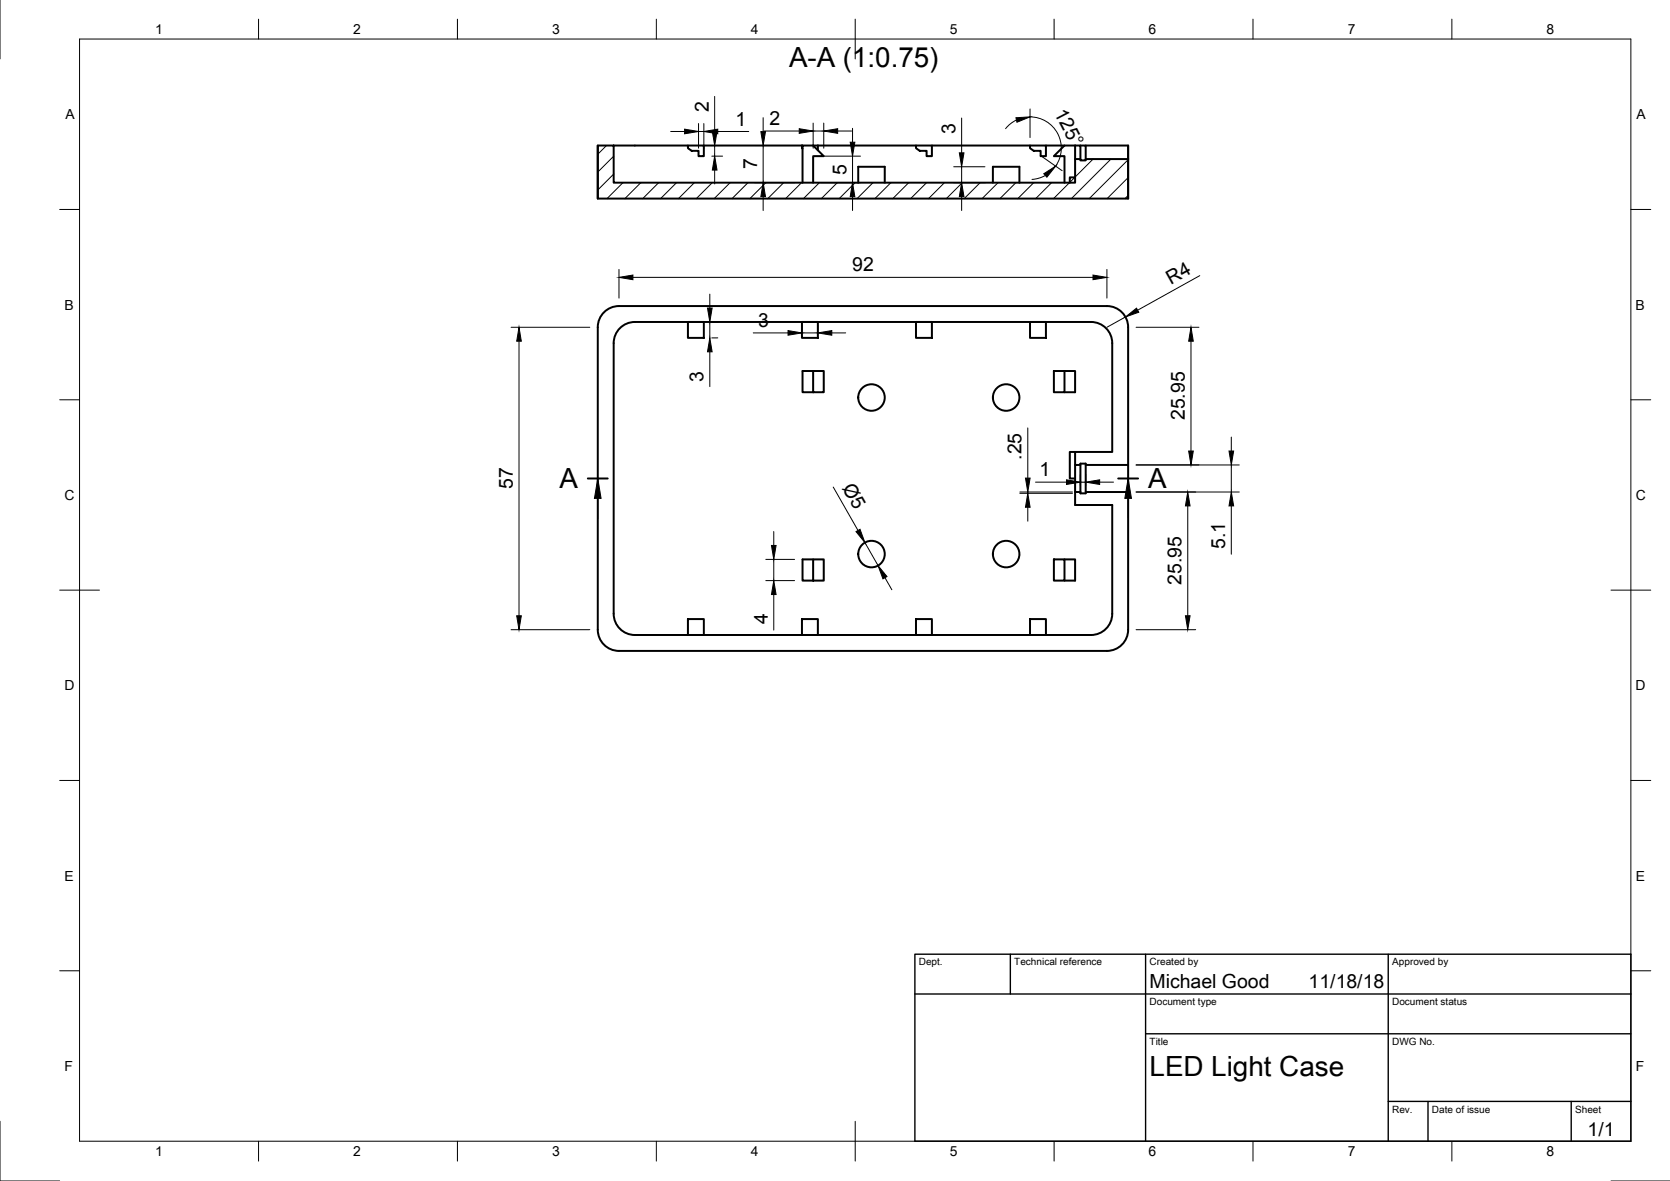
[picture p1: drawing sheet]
<svg xmlns="http://www.w3.org/2000/svg" width="420mm" height="297mm" viewBox="0 0 420 297" stroke-linecap="round" stroke-linejoin="round" font-family="sans-serif">
<!-- layer: Visible -->
<g fill="none" stroke="#000" stroke-width=".5">
<path d="M150.4 36.6h4v9.3h116.1v-5.9h1.3v.3h1.4v-.3h10.6v10h-133.4zM150.4 36.6v13.4M154.4 36.6h18.7M173.1 36.6h4v2.7h-1.4v-1.4h-1.7l-.9-.6zM177.1 36.6h24.8M201.8 36.6l.1 .8M204.6 36.6l2.7 2.7h-2.7v6.6M204.6 36.6h-2.7v9.3M204.6 36.6h25.9M205.8 36.6v1.2M230.5 36.6h4v2.7h-1.4v-1.4h-1.7l-.9-.6zM234.5 36.6h24.6"/>
<path d="M259.1 36.6h4v2.7h-1.3v-1.4h-1.7l-1-.6zM263.1 36.6h4.7M270.5 36.6v3.4M270.5 36.6h1.3v3.4M270.5 36.6h-2.7l-2.7 2.7h2.7v6.6M271.8 36.6h1.4v3.4M273.2 36.6h10.6v3.4M283.8 36.6v13.4M215.9 45.9v-4h6.7v4M249.8 45.9v-4h6.7v4M270.5 44.6h-1.3v1.3M159.7 81h114.8"/>
<path d="M159.7 81a5.3 5.3 0 0 0-5.3 5.3v68.1a5.3 5.3 0 0 0 5.3 5.3h114.8a5.3 5.3 0 0 0 5.3-5.3v-27.4h-9.3v-3.3M173.1 81h4v4h-4zM201.8 81h4v4h-4zM204.6 93.3h2.7v5.3h-2.7zM204.6 93.3h-2.7v5.3h2.7M230.5 81h4v4h-4zM259.1 81h4v4h-4zM265.1 93.3h2.7v5.3h-2.7zM267.8 93.3h2.7v5.3h-2.7M274.5 81a5.3 5.3 0 0 1 5.3 5.3v27.4h-9.3M270.5 113.7h-1.3v6.6h1.3M270.5 113.7v3.2"/>
<path d="M271.8 116.6h1.4v7.5h-1.4zM271.8 116.9h-1.3v6.8h1.3M273.2 116.9h10.6v6.8h-10.6M283.8 116.9v-34.6a5.3 5.3 0 0 0-5.3-5.3h-122.8a5.3 5.3 0 0 0-5.3 5.3v76.1a5.3 5.3 0 0 0 5.3 5.3h122.8a5.3 5.3 0 0 0 5.3-5.3v-34.7M173.1 155.7h4v4h-4zM201.8 155.7h4v4h-4zM204.6 140.7h2.7v5.3h-2.7zM204.6 140.7h-2.7v5.3h2.7M230.5 155.7h4v4h-4zM259.1 155.7h4v4h-4zM265.1 140.7h2.7v5.3h-2.7zM267.8 140.7h2.7v5.3h-2.7"/>
<circle cx="219.3" cy="100" r="3.3"/>
<circle cx="253.1" cy="100" r="3.3"/>
<circle cx="219.3" cy="139.4" r="3.3"/>
<circle cx="253.1" cy="139.4" r="3.3"/>
</g>
<!-- layer: Border -->
<g fill="none" stroke="#000" stroke-width=".25">
<path d="M0 0v14.8M20 9.8h390.3v277.2h-390.3zM65 4.8v5M115.1 4.8v5M165.1 4.8v5M215.2 4.8v10M265.2 4.8v5M315.2 4.8v5M365.3 4.8v5M15 52.7h5M410.3 52.7h5M15 100.6h5"/>
<path d="M410.3 100.6h5M15 148.4h10M405.3 148.4h10M15 196.3h5M410.3 196.3h5M15 244.2h5M410.3 244.2h5M0 282v15h15M65 287v5M115.1 287v5M165.1 287v5M215.2 282v10"/>
<path d="M265.2 287v5M315.2 287v5M365.3 287v5M405.3 297h14.9"/>
</g>
<!-- layer: TitleBlock -->
<path d="M230.2 240h180.1v47h-180.1zM254.2 240v10M288.2 240v47M349.3 240v47M230.2 250h180.1M288.2 260h122.1M349.3 277h61M359.3 277v10M395.3 277v10" fill="none" stroke="#000" stroke-width=".35"/>
<!-- layer: Hatching -->
<g fill="none" stroke="#000" stroke-width=".25">
<path d="M152.6 36.6l-2.2 2.2M154.4 39.3l-4 4M154.4 43.8l-4 4M156.7 45.9l-4 4M161.2 45.9l-4 4M165.7 45.9l-4 4M170.2 45.9l-4 4M174.7 45.9l-4 4M179.2 45.9l-4 4M183.7 45.9l-4 4M188.2 45.9l-4 4M192.7 45.9l-4 4"/>
<path d="M197.2 45.9l-4 4M201.7 45.9l-4 4M206.2 45.9l-4 4M210.7 45.9l-4.1 4M215.1 45.9l-4 4M219.6 45.9l-4 4M224.1 45.9l-4 4M228.6 45.9l-4 4M233.1 45.9l-4 4M237.6 45.9l-4 4M242.1 45.9l-4 4M246.6 45.9l-4 4"/>
<path d="M251.1 45.9l-4 4M255.6 45.9l-4 4M260.1 45.9l-4 4M264.6 45.9l-4 4M269.1 45.9l-4 4M270.4 44.6l-1.2 1.3M270.5 40h.1M275 40l-4.5 4.5M279.5 40l-9.9 9.9M283.8 40.2l-9.7 9.7M283.8 44.7l-5.3 5.2M283.8 49.2l-.8 .7"/>
</g>
<!-- layer: Annotations -->
<path d="M147.9 120.3h5M281.3 120.3h5" fill="none" stroke="#000" stroke-width=".5"/>
<path d="M150.4 125.3v5.1M283.8 125.3v5.1" fill="none" stroke="#000" stroke-width=".25"/>
<path d="M150.4 120.3l.8 5h-1.6zM283.8 120.3l.9 5h-1.7z" fill="#000" stroke="#000" stroke-width=".25"/>
<!-- layer: Dimensions -->
<g fill="none" stroke="#000" stroke-width=".25">
<path d="M168.7 33.1h3.5M175.7 31.1v6.2M175.7 33.1h1.4M177.1 31.1v6.2M179.1 36.6h2.7M179.1 39.3h2.7M179.8 24.3v8.8M179.8 36.6v2.7M180.6 33.1h7.8M190 36.6h9.9M192 29.6v3.5M192 36.6v9.3"/>
<path d="M192.2 33h8.9M204.6 31v6.3M204.6 33h2.7M206.6 39.3h9.9M207.3 31v6.3M210.8 33h3.5M214.5 32.3v3.5M214.5 39.3v6.6M241.9 29.7v8.7M255.7 30.2l-1.5 .9-1.2 1.3M259.1 27.4v7.2M259.1 29.4a7.9 7.9 0 0 1 6.5 12.4"/>
<path d="M261.7 39.1l5.5 3.8M179.8 42.8v3.5M190 45.9h9.9M192 49.4v3.6M206.6 45.9h9.9M214.5 49.4v3.6M239.9 45.9h7.9M239.9 41.9h7.9M241.9 41.9v4M241.9 49.4v3.6M263 44.1l-1.6 .7-1.8 .3M155.7 67.8v7.2"/>
<path d="M159.2 69.8h115.8M178.6 74v3.5M278.5 67.8v7.2M283.2 79.7l-4.7 2.6M301.9 69.3l-15.7 8.7M128.6 82.3h19.8M130.6 85.8v69.1M178.6 81v4M178.6 88.5v8.7M179.1 81h1.5M179.1 85h1.5M189.5 83.7h8.8"/>
<path d="M201.8 81.7v1.3M201.8 83.7h4M205.8 81.7v1.3M209.3 83.7h3.5M285.8 82.3h15.8M299.6 85.8v27.6M258.6 107.6v12.6M271.8 119.3v2.8M273.2 119.3v2.8M285.8 116.9h26M309.8 109.9v3.5M309.8 116.9v6.8"/>
<path d="M194.7 133.7v3.5M209.6 122.5l6.3 10.9M217.6 136.5l3.3 5.8M256.6 123.7h13.2M256.6 124.1h13.2M258.6 123.7v.4M258.6 127.6v3.5M260.5 121.3h7.8M271.8 121.3h1.4M276.7 121.3h3.5M285.8 123.7h26M298.8 127.3v27.6"/>
<path d="M309.8 127.3v12.1M128.6 158.4h19.8M192.7 140.7h7.2M192.7 146h7.2M194.7 140.7v5.3M194.7 149.5v9M222.6 145.3l1.8 3M285.8 158.4h15"/>
</g>
<g fill="#000" stroke="#000" stroke-width=".25">
<path d="M172.2 32.5l3.5 .6-3.5 .6zM179.2 33.1h1.2l-.6 3.5zM177.1 33.1l3.5-.6v1.2zM191.4 33.1h1.2l-.6 3.5zM201.1 32.4l3.5 .6-3.5 .5zM207.3 33l3.5-.6v1.1zM213.9 35.8h1.2l-.6 3.5zM241.4 38.4h1.1l-.6 3.5zM255.6 29.6l3.5-.2-3.2 1.4zM179.8 39.3l.6 3.5h-1.2zM192 45.9l.6 3.5h-1.2zM214.5 45.9l.6 3.5h-1.2z"/>
<path d="M241.9 45.9l.6 3.5h-1.1zM262.6 43.7l3-1.9-2.2 2.8zM155.7 69.8l3.5-.6v1.1zM178 77.5h1.2l-.6 3.5zM275 69.2l3.5 .6-3.5 .5zM283.2 79.7l2.7-2.2 .6 1zM130.6 82.3l.6 3.5h-1.2zM178.6 85l.6 3.5h-1.2zM198.3 83.1l3.5 .6-3.5 .6zM205.8 83.7l3.5-.6v1.2zM299.6 82.3l.6 3.5h-1.1zM299.1 113.4h1.1l-.6 3.5z"/>
<path d="M309.2 113.4h1.2l-.6 3.5zM194.1 137.2h1.2l-.6 3.5zM215.4 133.7l1-.6 1.2 3.4zM258.6 124.1l.6 3.5h-1.2zM258 120.2h1.2l-.6 3.5zM268.3 120.7l3.5 .6-3.5 .5zM273.2 121.3l3.5-.6v1.1zM298.8 123.7l.6 3.6h-1.2zM309.8 123.7l.6 3.6h-1.2zM130 154.9h1.2l-.6 3.5zM194.7 146l.6 3.5h-1.2zM220.9 142.3l2.3 2.7-1.1 .6z"/>
<path d="M298.2 154.9h1.2l-.6 3.5z"/>
</g>
<g font-size="7">
<text x="198.5" y="17">A-A (1:0.75)</text>
<text x="140.7" y="122.8">A</text>
<text x="288.8" y="122.8">A</text>
<text x="289.2" y="270.5">LED Light Case</text>
</g>
<g font-size="4.9">
<text x="178.3" y="28.2" transform="rotate(-90 178.3 28.2)">2</text>
<text x="265.1" y="28.3" transform="rotate(63 265.1 28.3)">125°</text>
<text x="185.1" y="31.6">1</text>
<text x="193.6" y="31.5">2</text>
<text x="240.4" y="33.7" transform="rotate(-90 240.4 33.7)">3</text>
<text x="190.5" y="42.6" transform="rotate(-90 190.5 42.6)">7</text>
<text x="212.9" y="44" transform="rotate(-90 212.9 44)">5</text>
<text x="214.4" y="68.2">92</text>
<text x="294.6" y="71.7" transform="rotate(-29 294.6 71.7)">R4</text>
<text x="190.8" y="82.2">3</text>
<text x="177" y="96" transform="rotate(-90 177 96)">3</text>
<text x="298.1" y="105.7" transform="rotate(-90 298.1 105.7)">25.95</text>
<text x="257" y="115.7" transform="rotate(-90 257 115.7)">.25</text>
<text x="261.5" y="119.8">1</text>
<text x="129" y="123.1" transform="rotate(-90 129 123.1)">57</text>
<text x="211.8" y="122.8" transform="rotate(60 211.8 122.8)">Ø5</text>
<text x="308.2" y="138.1" transform="rotate(-90 308.2 138.1)">5.1</text>
<text x="297.3" y="147.1" transform="rotate(-90 297.3 147.1)">25.95</text>
<text x="193.2" y="157" transform="rotate(-90 193.2 157)">4</text>
<text x="289.2" y="248.5">Michael Good</text>
<text x="329.2" y="248.5">11/18/18</text>
<text x="399.4" y="285.6">1/1</text>
</g>
<g font-size="3.5">
<text x="39" y="8.6">1</text>
<text x="88.9" y="8.6">2</text>
<text x="138.9" y="8.6">3</text>
<text x="188.9" y="8.6">4</text>
<text x="239" y="8.6">5</text>
<text x="289" y="8.6">6</text>
<text x="339.1" y="8.6">7</text>
<text x="389.1" y="8.6">8</text>
<text x="16.4" y="30">A</text>
<text x="411.7" y="30">A</text>
<text x="16.2" y="77.9">B</text>
<text x="411.5" y="77.9">B</text>
<text x="16.3" y="125.7">C</text>
<text x="411.6" y="125.7">C</text>
<text x="16.2" y="173.6">D</text>
<text x="411.5" y="173.6">D</text>
<text x="16.3" y="221.5">E</text>
<text x="411.6" y="221.5">E</text>
<text x="16.3" y="269.4">F</text>
<text x="411.6" y="269.4">F</text>
<text x="39" y="290.8">1</text>
<text x="88.9" y="290.8">2</text>
<text x="138.9" y="290.8">3</text>
<text x="188.9" y="290.8">4</text>
<text x="239" y="290.8">5</text>
<text x="289" y="290.8">6</text>
<text x="339.1" y="290.8">7</text>
<text x="389.1" y="290.8">8</text>
</g>
<g font-size="2.5">
<text x="231.2" y="242.8">Dept.</text>
<text x="255.2" y="242.8">Technical reference</text>
<text x="289.2" y="242.8">Created by</text>
<text x="350.3" y="242.8">Approved by</text>
<text x="289.2" y="252.8">Document type</text>
<text x="350.3" y="252.8">Document status</text>
<text x="289.2" y="262.8">Title</text>
<text x="350.3" y="262.8">DWG No.</text>
<text x="350.3" y="279.8">Rev.</text>
<text x="360.3" y="279.8">Date of issue</text>
<text x="396.3" y="279.8">Sheet</text>
</g>
</svg>
